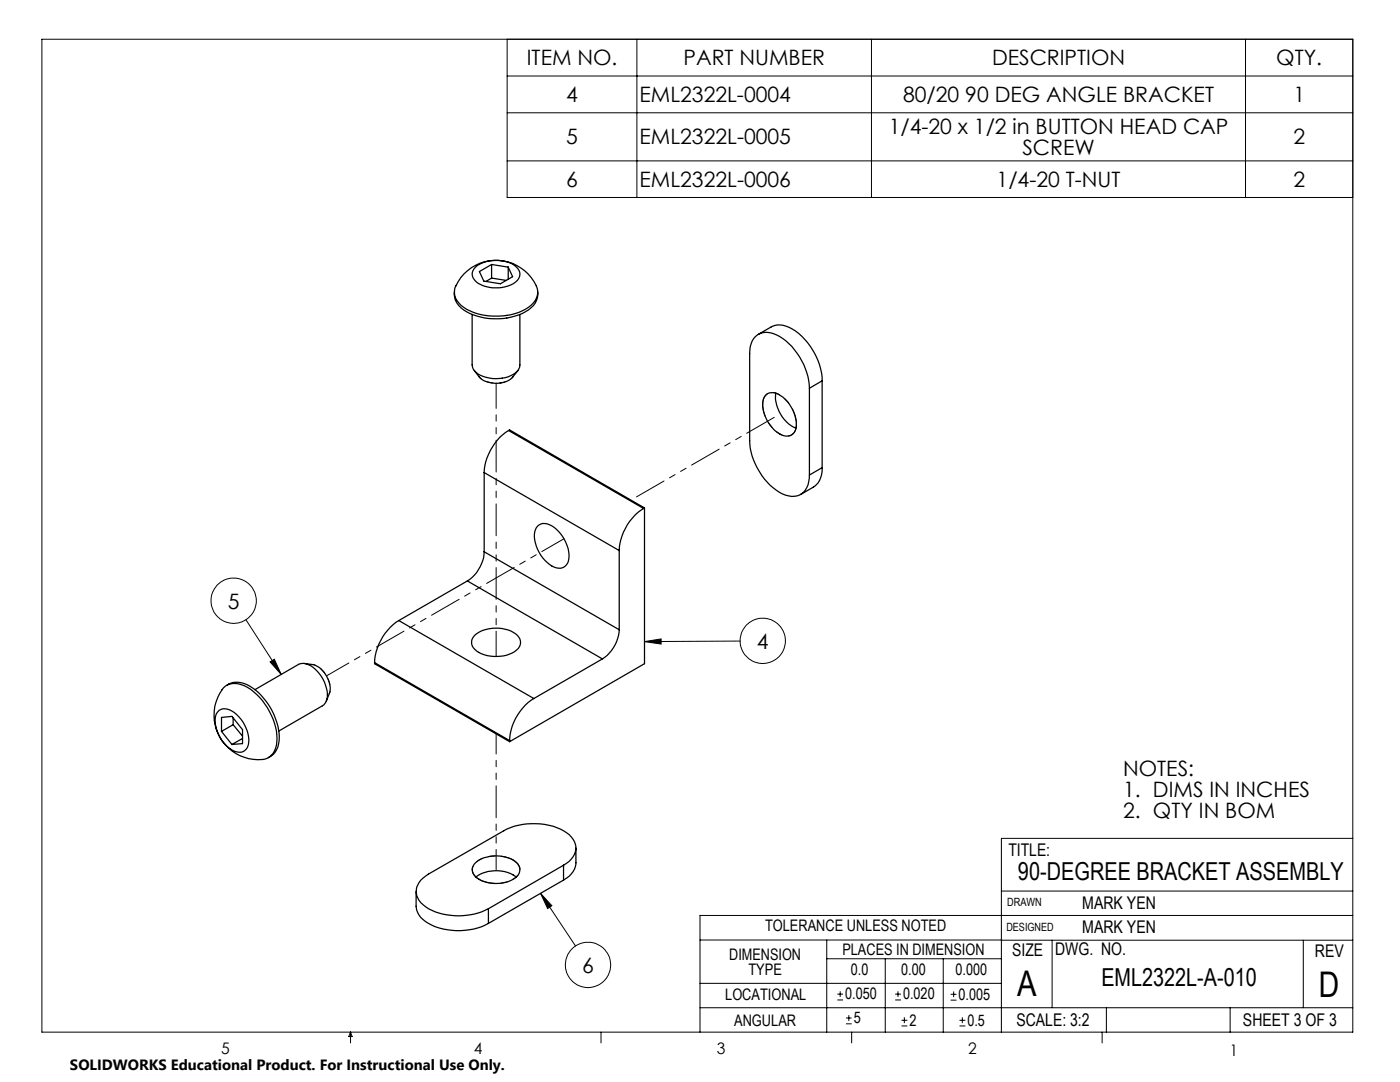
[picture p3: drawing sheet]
<svg xmlns="http://www.w3.org/2000/svg" width="279mm" height="216mm" viewBox="0 0 279 216" stroke-linecap="round" stroke-linejoin="round" font-family="sans-serif">
<g fill="none" stroke="#000" stroke-width=".2">
<path d="M8.4 7.8h261.6v198.2h-261.6zM101.2 7.8v31.6h168.8M101.2 15.2h168.8M127.1 7.8v31.6M173.9 7.8v31.6M248.6 7.8v31.6M101.2 22.5h168.8M101.2 32.1h168.8M49.1 123.6l7 11M53.9 132.1l.9-.5 1.3 3zM128.6 128l3.3-.5v1zM147.7 127.9l-19.1 .1"/>
<path d="M107.9 178.3l2.2 2.4-.8 .6zM107.9 178.3l7 10.5M199.8 177.8h70.2M270 167.3h-70.2v38.7M139.7 187.6h60.2M139.7 196.2h60.1M165 187.6v18.4M165 191.3h34.8M167.1 199.5h1.1M167.1 198.4h1.1M167.7 197.8v1.1M176.7 191.3v14.7"/>
<path d="M178.6 199.5h1.2M178.6 198.4h1.2M179.2 197.8v1.1M188.2 191.3v14.7M189.7 199.6h1.2M189.7 198.4h1.2M190.3 197.8v1.2M199.8 187.6h70.2M210 187.6v13.5M260.1 187.6v13.5M270 182.7h-130.3v23.3M70 206v2.1"/>
<path d="M70 206l.3 .8h-.7zM119.9 206v2.1M139.7 201.1h130.3M168.8 204.3h1.2M168.8 203.1h1.2M169.4 202.6v1.1M170 206v2.1M179.9 204.7h1.2M179.9 203.6h1.2M180.5 203v1.2M191.5 204.7h1.2M191.5 203.6h1.2"/>
<path d="M192.1 203v1.2M220 206v2.1M220.8 201.1v4.9M245.5 201.1v4.9"/>
<circle cx="46.6" cy="119.9" r="4.5"/>
<circle cx="152.2" cy="127.9" r="4.5"/>
<circle cx="117.4" cy="192.5" r="4.5"/>
</g>
<path d="M53.9 132.1l.9-.5 1.3 3zM128.6 128l3.3-.5v1zM107.9 178.3l2.2 2.4-.8 .6z" fill="#000"/>
<g fill="none" stroke="#000" stroke-width=".25">
<path d="M90.7 58.3a4.3 4.3 0 0 0 3.1 4.2 13 13 0 0 0 11.7-.7 3.8 3.8 0 0 0 1.8-3.5M92.6 54.6a8.8 8.8 0 0 1 14.7 3.4 4 4 0 0 1-2.4 3.7 12.9 12.9 0 0 1-12.4-.4 3.4 3.4 0 0 1-1.1-5.1zM94.9 53.3a7 7 0 0 1 7.9-.2 1.97 1.97 0 0 1 .9 1.8 1.97 1.97 0 0 1-1.2 1.7 7.3 7.3 0 0 1-7.5-.4 1.82 1.82 0 0 1-.1-2.9zM98.1 52.8l-2.4 1.4 .9 1.9 3.3 .5 2.4-1.4-.9-1.9M98.1 52.8l3.3 .5M98.1 55.5l-1.1 .7M98.1 55.5l2.9 .5M98.1 52.8v2.7M101.4 53.3v2.4M94.2 62.8v10a2.74 2.74 0 0 0 2.2 2.3 6.9 6.9 0 0 0 6.9-1.1l.5-1v-10.2M94.7 73.9a4.1 4.1 0 0 0 2.9 2.4 4.7 4.7 0 0 0 4.7-1.1l1.1-1.3M151.3 66.7l2.6-1.5a4.1 4.1 0 0 1 4.2 .5 13.1 13.1 0 0 1 6 10.3"/>
<path d="M152.9 78.7a2.3 2.3 0 0 1 2.9 .3 6.9 6.9 0 0 1 3 6.7 1.96 1.96 0 0 1-3.2 .9 7.1 7.1 0 0 1-3.3-6.7l.1-.5zM154.8 78.5a6.9 6.9 0 0 0 4.1 6.9M161.5 77.5a12.9 12.9 0 0 0-6.6-10.7 3.4 3.4 0 0 0-5.3 3.1v18a13.1 13.1 0 0 0 6.6 10.7 3.6 3.6 0 0 0 4.5-.8 4.7 4.7 0 0 0 .8-3M161.5 77.5v17.3M164.1 76l-2.6 1.5M164.1 76v17.3M96.6 94.3l27 15.6M96.6 94.3v15.8M101.5 85.9a10.9 10.9 0 0 0-4.9 8.4M101.5 85.9l26.9 15.6M101.5 85.9l.2-.1 26.9 15.6M164.1 93.3a4.2 4.2 0 0 1-1.8 3.9l-2.5 1.5"/>
<path d="M164.1 93.3l-2.6 1.5M93.3 115.9l26.9 15.6M93.3 115.9l-13.7 7.9M96.6 110.1a7.4 7.4 0 0 1-3.3 5.8M96.6 110.1l27 15.6M107.3 105a2.45 2.45 0 0 1 3.3 .2 7.2 7.2 0 0 1 2.8 6.9 2.06 2.06 0 0 1-3.3 .8 7.5 7.5 0 0 1-3.4-6.7zM123.6 109.9v15.8M128.4 101.5a10.5 10.5 0 0 0-4.8 8.4M128.6 101.4v31l-26.9 15.6M128.6 101.4l-.2 .1M44.6 137.2a3.6 3.6 0 0 1 4.2-.4 12.6 12.6 0 0 1 6.4 11.3 3.4 3.4 0 0 1-3.8 3.5 8.9 8.9 0 0 1-7.8-5.1 8.9 8.9 0 0 1 1-9.3zM45.2 136.8a4.3 4.3 0 0 1 5.2 .5 12.8 12.8 0 0 1 5.3 10.5 3.7 3.7 0 0 1-2.1 3.4"/>
<path d="M50.9 137.6l8.7-5a2.94 2.94 0 0 1 3.3 .9 6.9 6.9 0 0 1 2.3 6 1.98 1.98 0 0 1-.9 1.3l-8.7 5.1M60.8 132.4l1.6 .2a5.1 5.1 0 0 1 3.3 5.8l-.6 1.5M74.8 132.2l26.9 15.6M74.8 132.2v.2l26.9 15.6M79.6 123.8a10.6 10.6 0 0 0-4.8 8.4M79.6 123.8l26.9 15.6M94.9 126.6a7.1 7.1 0 0 1 8.4 .2 1.95 1.95 0 0 1-.6 3.2 7.2 7.2 0 0 1-8-.5 1.91 1.91 0 0 1 .2-2.9zM106.5 139.4a10.6 10.6 0 0 0-4.8 8.4M120.2 131.5l-13.7 7.9M123.6 125.7a7.4 7.4 0 0 1-3.4 5.8M43.8 141.7a2.89 2.89 0 0 1 3.4 .9 6.6 6.6 0 0 1 2.2 6.4 1.91 1.91 0 0 1-2.9 .8 7 7 0 0 1-3.4-7.1zM44.2 145.9v-2.7l2.1-.3 2.1 2.7v2.8l-2.1 .2"/>
<path d="M44.2 145.9l2.1 2.7M46.5 144.6l1.9 2.3M46.5 143.3v1.3M46.5 144.6l-2.3 1.3M48.4 147.4l-2.1 1.2M101.7 147.8v.2M83 177.9v2.9a4.5 4.5 0 0 0 3.2 3.8 13.2 13.2 0 0 0 11.3-.3M94.8 172.3a6.7 6.7 0 0 1 8.5 .1 2.02 2.02 0 0 1-1.1 3.1 7 7 0 0 1-7.4-.6 1.8 1.8 0 0 1 0-2.6zM95 175a7 7 0 0 1 8 0M112.5 172.6a3.7 3.7 0 0 0 2.2-4.6 7.7 7.7 0 0 0-6-3.5 12.9 12.9 0 0 0-8.2 1.3l-15 8.6a4 4 0 0 0-2.4 4.2 6.1 6.1 0 0 0 4.6 3.6 13.6 13.6 0 0 0 9.8-.9M112.5 172.6l-15 8.7M112.5 172.6v3"/>
<path d="M112.5 175.6l-15 8.7M114.9 169.2v3a4.2 4.2 0 0 1-2.4 3.4M97.5 181.3v3"/>
</g>
<path d="M152.2 80.7a2.04 2.04 0 0 1 .9-2.1 2.04 2.04 0 0 1 2.4 .1 6.9 6.9 0 0 1 3.2 7.1 1.88 1.88 0 0 1-2.8 .9 7.3 7.3 0 0 1-3.7-6M102.4 171.6a2.04 2.04 0 0 1 1.4 1.8 2.04 2.04 0 0 1-1.3 2 6.9 6.9 0 0 1-7.8-.7 1.88 1.88 0 0 1 .6-2.9 7.3 7.3 0 0 1 7.1-.2" fill="none" stroke="#000" stroke-width=".2" stroke-dasharray="6.3 1.3 1.3 1.3 1.3 1.3" stroke-dashoffset="3.9"/>
<path d="M102.4 75.2a5.1 5.1 0 0 1-6.7 0M62.4 132.6a5.1 5.1 0 0 1 3.4 5.8" fill="none" stroke="#000" stroke-width=".2" stroke-dasharray="6.3 1.3 1.3 1.3 1.3 1.3" stroke-dashoffset="5.8"/>
<path d="M65.2 134.9l47.4-27.4" fill="none" stroke="#000" stroke-width=".2" stroke-dasharray="6.3 1.3 1.3 1.3 1.3 1.3" stroke-dashoffset="1.2"/>
<path d="M126 99.8l29.6-17.1" fill="none" stroke="#000" stroke-width=".2" stroke-dasharray="6.3 1.3 1.3 1.3 1.3 1.3" stroke-dashoffset="-1.2"/>
<path d="M99 76.5v54.5" fill="none" stroke="#000" stroke-width=".2" stroke-dasharray="6.3 1.3 1.3 1.3 1.3 1.3" stroke-dashoffset="1.3"/>
<path d="M99 146.4v27.1" fill="none" stroke="#000" stroke-width=".2" stroke-dasharray="6.3 1.3 1.3 1.3 1.3 1.3" stroke-dashoffset="2.3"/>
<g font-size="7.1">
<text x="203" y="198.7">A</text>
<text x="263.2" y="198.9">D</text>
</g>
<g font-size="4.9">
<text x="203.2" y="175.7">90-DEGREE BRACKET ASSEMBLY</text>
<text x="219.8" y="196.7">EML2322L-A-010</text>
</g>
<g font-size="4.2">
<text x="105.1" y="13">ITEM NO.</text>
<text x="136.4" y="13">PART NUMBER</text>
<text x="198" y="13">DESCRIPTION</text>
<text x="254.7" y="13">QTY.</text>
<text x="113" y="20.3">4</text>
<text x="127.6" y="20.3">EML2322L-0004</text>
<text x="180.2" y="20.3">80/20 90 DEG ANGLE BRACKET</text>
<text x="258.1" y="20.3">1</text>
<text x="113" y="28.8">5</text>
<text x="127.6" y="28.8">EML2322L-0005</text>
<text x="177.4" y="26.7">1/4-20 x 1/2 in BUTTON HEAD CAP</text>
<text x="258.1" y="28.8">2</text>
<text x="204" y="30.8">SCREW</text>
<text x="113" y="37.3">6</text>
<text x="127.6" y="37.3">EML2322L-0006</text>
<text x="198.9" y="37.3">1/4-20 T-NUT</text>
<text x="258.1" y="37.3">2</text>
<text x="45.5" y="121.4">5</text>
<text x="151.1" y="129.4">4</text>
<text x="224.2" y="154.8">NOTES:</text>
<text x="224.2" y="158.9">1. DIMS IN INCHES</text>
<text x="224.2" y="163.1">2. QTY IN BOM</text>
<text x="116.2" y="194.1">6</text>
</g>
<g font-size="3.5">
<text x="201.2" y="170.7">TITLE:</text>
<text x="216" y="181.4">MARK YEN</text>
<text x="202" y="190.7">SIZE</text>
<text x="210.6" y="190.6">DWG. NO.</text>
<text x="216" y="186.2">MARK YEN</text>
<text x="262.4" y="190.9">REV</text>
<text x="202.9" y="204.6">SCALE: 3:2</text>
<text x="248.1" y="204.6">SHEET 3 OF 3</text>
</g>
<g font-size="3.2">
<text x="152.7" y="185.7">TOLERANCE UNLESS NOTED</text>
<text x="145.5" y="191.5">DIMENSION</text>
<text x="168.1" y="190.5">PLACES IN DIMENSION</text>
<text x="149.4" y="194.6">TYPE</text>
<text x="169.8" y="194.6">0.0</text>
<text x="179.8" y="194.6">0.00</text>
<text x="190.7" y="194.6">0.000</text>
<text x="144.7" y="199.6">LOCATIONAL</text>
<text x="168.7" y="199.4">0.050</text>
<text x="180.2" y="199.4">0.020</text>
<text x="191.3" y="199.5">0.005</text>
<text x="146.5" y="204.6">ANGULAR</text>
<text x="170.4" y="204.2">5</text>
<text x="181.5" y="204.6">2</text>
<text x="193.1" y="204.6">0.5</text>
<text x="44.2" y="210.4">5</text>
<text x="94.6" y="210.3">4</text>
<text x="143.1" y="210.4">3</text>
<text x="193.2" y="210.3">2</text>
<text x="245.4" y="210.6">1</text>
</g>
<text font-size="3" x="14" y="213.5">SOLIDWORKS Educational Product. For Instructional Use Only.</text>
<g font-size="2.3">
<text x="200.8" y="185.7">DESIGNED</text>
<text x="201" y="180.9">DRAWN</text>
</g>
</svg>
